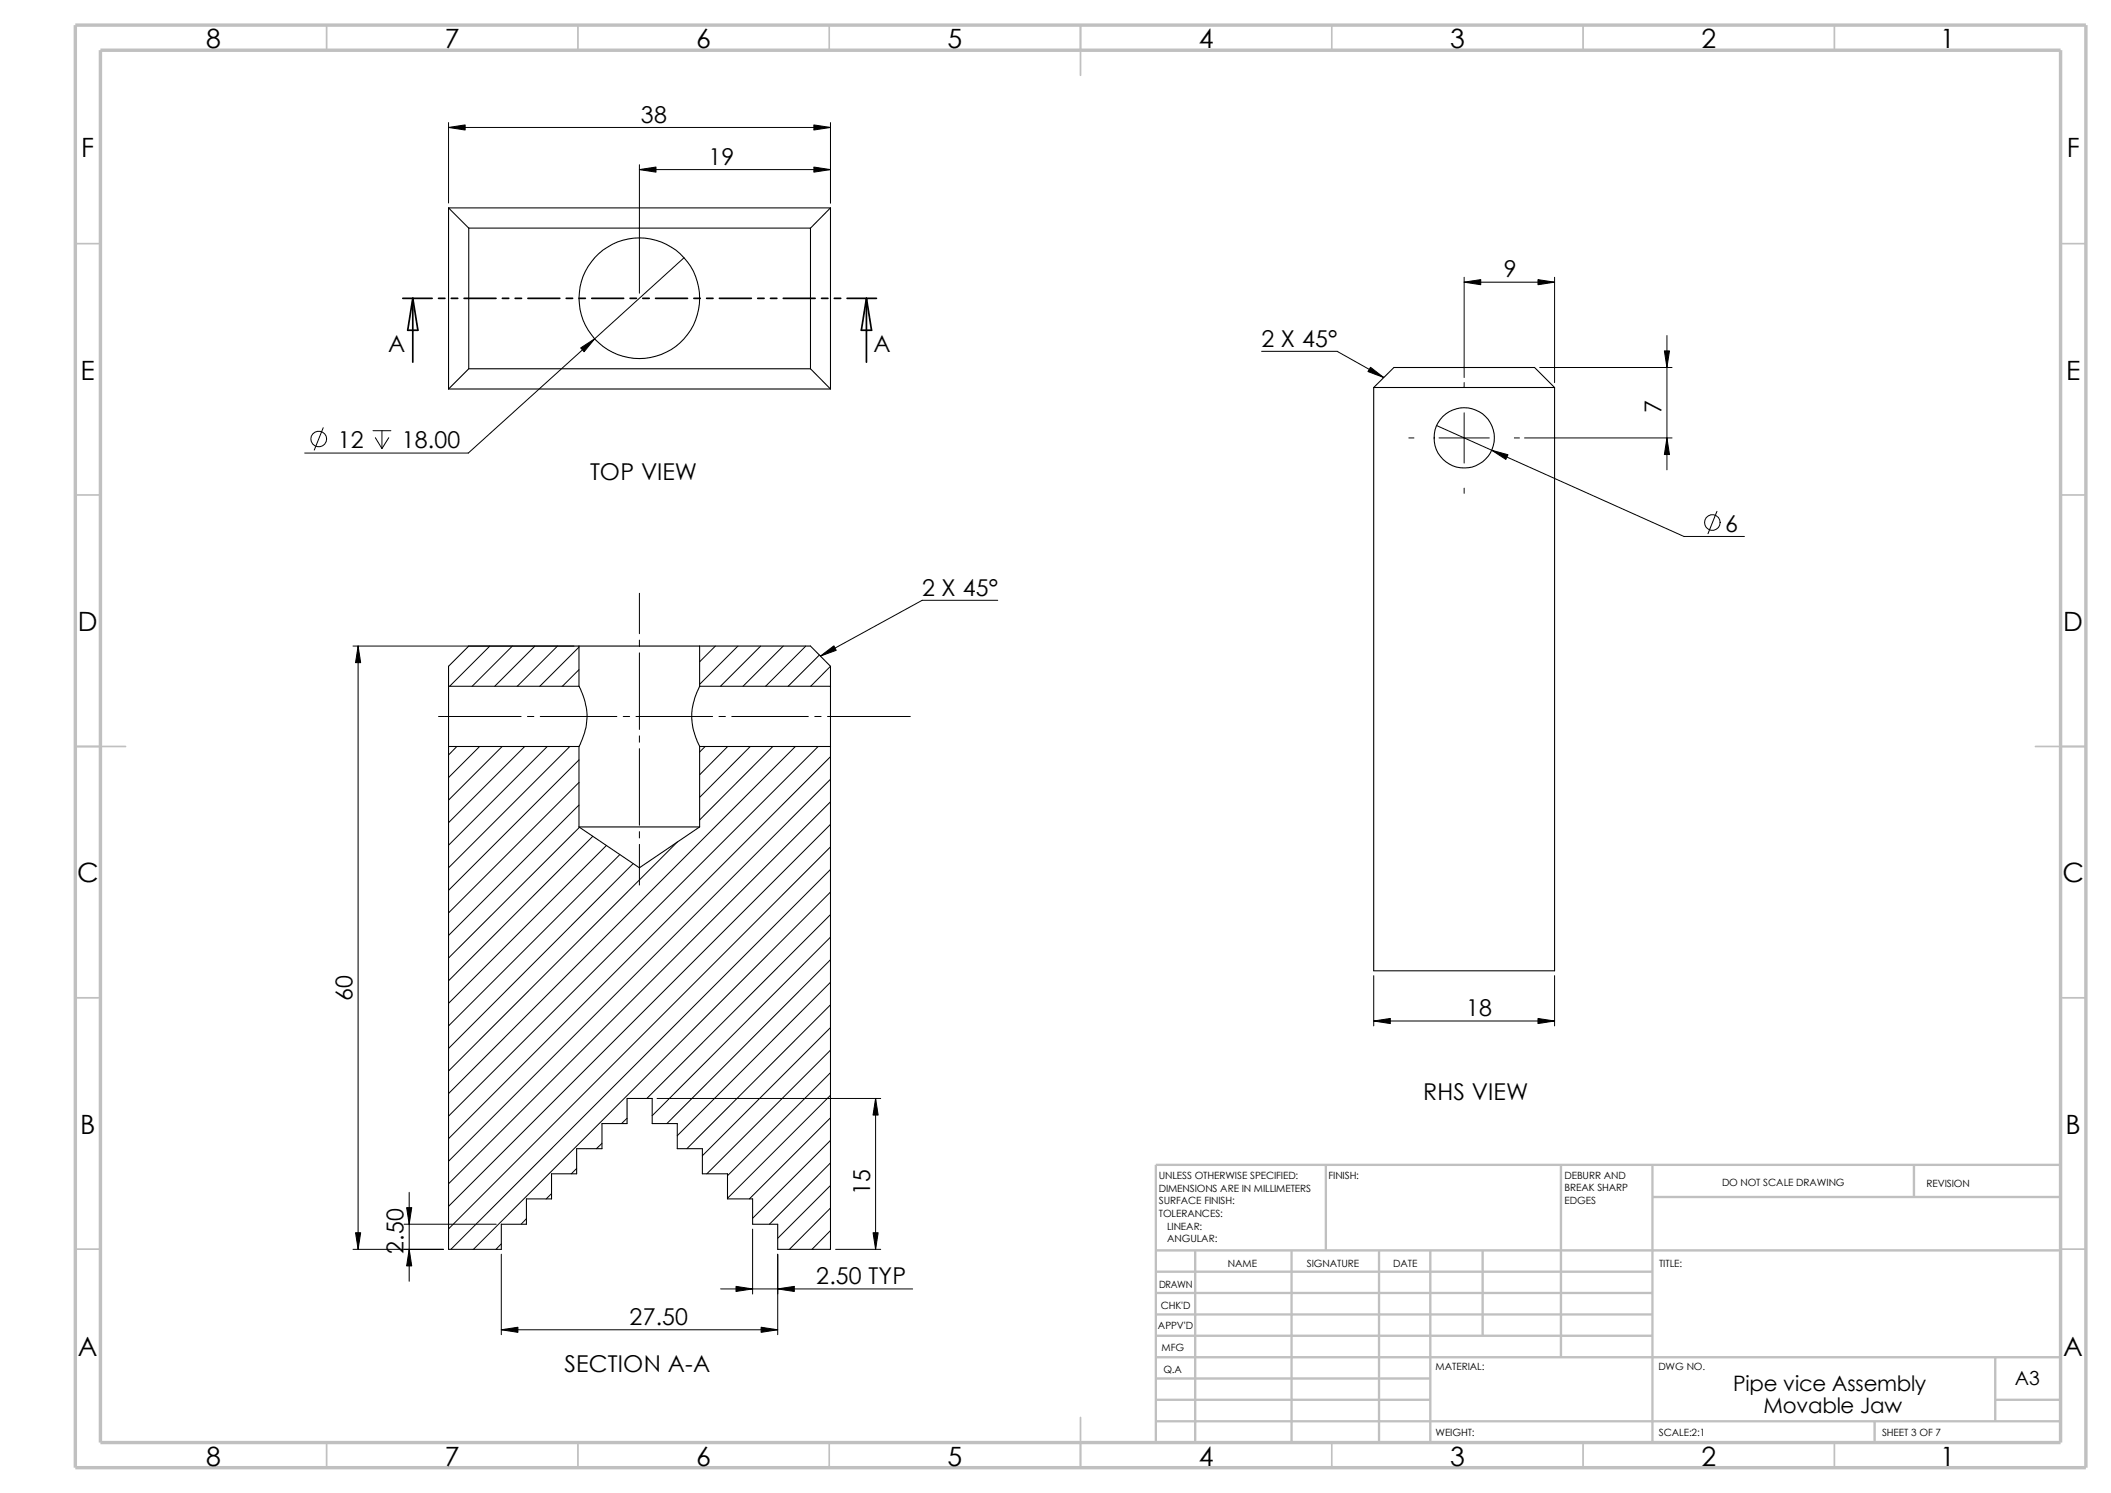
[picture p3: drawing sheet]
<svg xmlns="http://www.w3.org/2000/svg" width="420mm" height="297mm" viewBox="0 0 420 297" stroke-linecap="round" stroke-linejoin="round" font-family="sans-serif">
<g fill="none" stroke="#c0c0c0" stroke-width=".34">
<path d="M65 5v5M115 5v5M165 5v5M215 5v10M265 5v5M315 5v5M365 5v5M15 48.5h5M410 48.5h5M15 98.5h5M410 98.5h5M15 148.5h10"/>
<path d="M405 148.5h10M15 198.5h5M410 198.5h5M15 248.5h5M410 248.5h5M65 287v5M115 287v5M165 287v5M215 282v10M265 287v5M315 287v5M365 287v5"/>
</g>
<g fill="none" stroke="#c0c0c0" stroke-width=".47">
<path d="M263.8 231.7v17.1M310.6 231.7v38.3M328.8 238.1h81.2M328.8 231.7v55.3M380.8 231.7v6.4M410 231.7h-180v55.3M230 253h98.8M230 257.2h98.8M230 248.8h180M237.8 248.8v38.2M257 248.8v38.2M274.4 248.8v38.2"/>
<path d="M284.6 248.8v38.2M295 248.8v16.9M230 278.5h54.6M230 270h180M230 274.2h54.6M230 261.5h98.8M230 265.7h98.8M397 278.5h13M397 270v12.7M230 282.7h180M373 282.7v4.3"/>
</g>
<path d="M15 5h400v287h-400zM20 10h390v277h-390z" fill="none" stroke="#c0c0c0" stroke-width=".68" stroke-linecap="butt"/>
<g fill="none" stroke="#000" stroke-width=".21">
<path d="M89.2 41.4h76M89.2 41.4l4.1 4M89.2 41.4v36M93.3 45.4h67.9M93.3 45.4v28M161.2 45.4v28M165.2 41.4l-4 4M165.2 41.4v36M89.2 77.4h76M93.3 73.4l-4.1 4M93.3 73.4h67.9M161.2 73.4l4 4"/>
<path d="M273.3 77.1l4-4h28l4 4M273.3 77.1h36M273.3 77.1v116h36v-116M89.2 136.5v12M89.2 136.5h26M115.2 136.5a12 12 0 0 1 0 12M115.2 128.5h-21.9l-4.1 4v4M115.2 128.5v8M115.2 128.5h24M139.2 136.5a12.2 12.2 0 0 0 0 12M139.2 128.5h22l4 4v4M139.2 136.5h26"/>
<path d="M139.2 128.5v8M165.2 136.5v12M89.2 148.5v100h10.5v-5h5v-5h5v-5h5v-5h5.1v-5h5v-5h5v5h4.9v5h5v5h5v5h5v5h5v5h10.5v-100M89.2 148.5h26M115.2 148.5v16M139.2 148.5h26M139.2 148.5v16M115.2 164.5l12 8.1 12-8.1M115.2 164.5h24"/>
<circle cx="127.2" cy="59.3" r="12"/>
<circle cx="291.3" cy="87.1" r="6"/>
</g>
<g fill="none" stroke="#000" stroke-width=".2">
<path d="M89.2 24.4v16M89.2 25.4h76M127.2 32.8v25.5M127.2 33.7h38M165.2 24.4v16M136.1 51.3l-42.9 38.8h-32.6M291.3 55.2v19.9M291.3 56.1h18M309.3 55.2v20.9M251 69.9h15l9.3 5.2M291.3 76.1v1M306.3 73.1h26.4"/>
<path d="M331.6 66.8v26.7M64.3 85.1l-1.8 4.4M74.2 85.7h3.6M74.7 87.1l1.3 2.1M76 85.7v3.5M77.3 87.1l-1.3 2.1M280.3 87.1h1M285.8 84.7l49.2 22h12M286.3 87.1h10M291.3 82.1v10M291.3 97.1v1M301.3 87.1h1"/>
<path d="M303.3 87.1h29.4M127.2 118v8.1M198.5 119.4h-15l-20.3 11.1M341.6 101.7l-1.8 4.5M70.2 128.5h44M71.2 128.5v120M97.5 128.5l-8 8M101.9 128.5l-8 8M106.4 128.5l-8 8M110.9 128.5l-8 8M115.2 128.7l-7.8 7.8M115.2 133.2l-3.3 3.3"/>
<path d="M127.2 127.3v1.3M127.2 129.9v15.2M142.3 128.5l-3.1 3.2M146.8 128.5l-7.6 7.6M151.3 128.5l-8 8M155.8 128.5l-8 8M160.3 128.5l-8 8M163 130.3l-6.2 6.2M165.2 132.5l-3.9 4M87.2 142.5h16.5M90.9 148.5l-1.7 1.7M95.4 148.5l-6.2 6.2"/>
<path d="M99.9 148.5l-10.7 10.7M104.4 148.5l-15.2 15.2M104.9 142.5h1.3M107.5 142.5h15.2M108.9 148.5l-19.7 19.6M113.4 148.5l-24.2 24.1M115.2 151.2l-26 25.9M115.2 155.7l-26 25.9M124 142.5h1.3M126.5 142.5h15.3M127.2 146.4v1.3M127.2 148.9v15.3"/>
<path d="M140.3 148.5l-1.1 1.1M143 142.5h1.3M144.8 148.5l-5.6 5.6M145.6 142.5h15.2M149.3 148.5l-10.1 10.1M153.8 148.5l-14.6 14.6M158.2 148.5l-69 69.1M162.1 142.5h1.3M162.8 148.5l-73.6 73.5M164.6 142.5h16.5M165.2 150.5l-76 76M165.2 155l-76 76"/>
<path d="M165.2 159.5l-76 76M115.2 160.1l-26 26M115.3 164.6l-26.1 26M117.9 166.4l-28.7 28.7M120.6 168.2l-31.4 31.4M123.3 170l-34.1 34.1M126 171.8l-36.8 36.8M127.2 165.4v1.3M127.2 168v8.1M134.8 167.5l-45.6 45.6M165.2 164l-76 76M165.2 168.5l-76 76"/>
<path d="M165.2 173l-75.5 75.5M165.2 177.5l-71 71M165.2 181.9l-36.5 36.6M165.2 186.4l-35.4 35.6M165.2 190.9l-32.5 32.6M165.2 195.4l-30.5 30.5M165.2 199.9l-28.5 28.6M273.3 194.1v10M309.3 194.1v10M130.7 218.5h44.5M165.2 204.4l-25.5 25.5M165.2 208.9l-24.6 24.6"/>
<path d="M165.2 213.4l-20.5 20.5M165.2 217.9l-20.5 20.5M174.2 218.5v30M273.3 203.1h36M81.4 237.2v17.7M109.7 237.4l-1 1.1M114.7 232.5l-1 1M119.8 227.5l-1.1 1M124.8 222.5l-1.1 1M165.2 222.4l-16.1 16.1M165.2 226.9l-15.5 15.5M165.2 231.4l-12.1 12.1"/>
<path d="M165.2 235.8l-10.5 10.5M70.2 248.5h18M80.4 243.5h18.3M99.7 247.4l-1 1.1M99.7 249.5v16M104.7 242.4l-1 1.1M143.4 256.4h38.2M149.7 244.5v12.9M154.7 249.5v16M165.2 240.3l-8.1 8.2M165.2 244.8l-3.7 3.7M166.2 248.5h9"/>
<path d="M99.7 264.5h55"/>
<circle cx="63.4" cy="87.3" r="1.56"/>
<circle cx="340.7" cy="103.9" r="1.55"/>
</g>
<g fill="#000" stroke="#000" stroke-width=".2">
<path d="M89.2 25.4l3.3-.6v1.1zM127.2 33.7l3.3-.5v1zM161.9 24.8l3.3 .6-3.3 .5zM161.9 33.2l3.3 .5-3.3 .5zM291.3 56.1l3.3-.5v1zM306 55.6l3.3 .5-3.3 .5zM115.5 69.2l2.8-1.8-2.1 2.6zM272.7 73.1l2.6 2-3.1-1.2zM331.1 69.8h1l-.5 3.3zM296.8 89.6l3.2 .9-.4 .9zM331.6 87.1l.5 3.3h-1zM71.2 128.5l.6 3.3h-1.1z"/>
<path d="M163.2 130.5l2.7-2 .5 .9zM174.2 218.5l.5 3.3h-1zM273.3 203.1l3.3-.5v1zM306 202.6l3.3 .5-3.3 .5zM70.7 245.2h1.1l-.6 3.3zM81.4 248.5l.5 3.3h-1zM80.9 240.2h1l-.5 3.3zM146.4 255.9l3.3 .5-3.3 .5zM154.7 256.4l3.3-.5v1zM173.7 245.2h1l-.5 3.3zM99.7 264.5l3.3-.5v1zM151.4 264l3.3 .5-3.3 .5z"/>
</g>
<g fill="none" stroke="#000" stroke-width=".34">
<path d="M80.1 59.4h5.9M82.1 59.4l1 6.3h-2zM82.1 59.4v12.7M87.2 59.4h1.3M89.8 59.4h1.3M92.3 59.4h6.4M99.9 59.4h1.3M102.5 59.4h1.3M105 59.4h6.4M112.6 59.4h1.3M115.2 59.4h1.3M117.7 59.4h6.4"/>
<path d="M125.3 59.4h1.3M127.9 59.4h1.3M130.4 59.4h6.4M138 59.4h1.3M140.6 59.4h1.3M143.1 59.4h6.4M150.7 59.4h1.3M153.3 59.4h1.3M155.8 59.4h6.4M163.4 59.4h1.3M166 59.4h1.3M168.5 59.4h5.9"/>
<path d="M172.4 59.4v12.7M172.4 59.4l1 6.3h-2z"/>
</g>
<g font-size="5.3">
<text x="41" y="9.6">8</text>
<text x="88.5" y="9.6">7</text>
<text x="138.5" y="9.6">6</text>
<text x="188.5" y="9.6">5</text>
<text x="238.5" y="9.6">4</text>
<text x="288.5" y="9.6">3</text>
<text x="338.5" y="9.6">2</text>
<text x="386" y="9.6">1</text>
<text x="16.2" y="31.3">F</text>
<text x="411.2" y="31.3">F</text>
<text x="16" y="75.6">E</text>
<text x="411" y="75.6">E</text>
<text x="15.5" y="125.6">D</text>
<text x="410.5" y="125.6">D</text>
<text x="15.3" y="175.6">C</text>
<text x="410.3" y="175.6">C</text>
<text x="16" y="225.6">B</text>
<text x="411" y="225.6">B</text>
<text x="15.5" y="269.8">A</text>
<text x="410.5" y="269.8">A</text>
<text x="41" y="291.6">8</text>
<text x="88.5" y="291.6">7</text>
<text x="138.5" y="291.6">6</text>
<text x="188.5" y="291.6">5</text>
<text x="238.5" y="291.6">4</text>
<text x="288.5" y="291.6">3</text>
<text x="338.5" y="291.6">2</text>
<text x="386" y="291.6">1</text>
</g>
<g font-size="4.6">
<text x="127.5" y="24.4">38</text>
<text x="140.9" y="32.8">19</text>
<text x="299.2" y="55.2">9</text>
<text x="77.2" y="70.1">A</text>
<text x="173.8" y="70.1">A</text>
<text x="251" y="69">2 X 45°</text>
<text x="330.5" y="82.1" transform="rotate(-90 330.5 82.1)">7</text>
<text x="67.2" y="89.1">12</text>
<text x="79.9" y="89.1">18.00</text>
<text x="117.4" y="95.5">TOP VIEW</text>
<text x="343.2" y="105.7">6</text>
<text x="183.5" y="118.5">2 X 45°</text>
<text x="70.1" y="199.2" transform="rotate(-90 70.1 199.2)">60</text>
<text x="291.7" y="202.2">18</text>
<text x="283.2" y="218.9">RHS VIEW</text>
<text x="173.1" y="237.7" transform="rotate(-90 173.1 237.7)">15</text>
<text x="80.3" y="249.5" transform="rotate(-90 80.3 249.5)">2.50</text>
<text x="162.4" y="255.5">2.50 TYP</text>
<text x="125.3" y="263.6">27.50</text>
<text x="112.3" y="272.9">SECTION A-A</text>
</g>
<g font-size="4.2">
<text x="344.8" y="276.8">Pipe vice Assembly</text>
<text x="350.9" y="281.1">Movable Jaw</text>
</g>
<text font-size="3.9" x="400.9" y="275.5">A3</text>
<g font-size="2">
<text x="230.5" y="234.6">UNLESS OTHERWISE SPECIFIED:</text>
<text x="230.5" y="237.1">DIMENSIONS ARE IN MILLIMETERS</text>
<text x="230.5" y="239.6">SURFACE FINISH:</text>
<text x="264.3" y="234.6">FINISH:</text>
<text x="311.3" y="234.5">DEBURR AND</text>
<text x="311.3" y="237">BREAK SHARP</text>
<text x="311.3" y="239.5">EDGES</text>
<text x="342.6" y="236">DO NOT SCALE DRAWING</text>
<text x="383.3" y="236.2">REVISION</text>
<text x="230.5" y="242.1">TOLERANCES:</text>
<text x="232.2" y="244.6">LINEAR:</text>
<text x="232.2" y="247.1">ANGULAR:</text>
<text x="260" y="252">SIGNATURE</text>
<text x="277.2" y="252">DATE</text>
<text x="330.1" y="252">TITLE:</text>
<text x="230.6" y="256.2">DRAWN</text>
<text x="244.3" y="252.1">NAME</text>
<text x="230.9" y="260.4">CHK'D</text>
<text x="230.4" y="264.5">APPV'D</text>
<text x="231.1" y="268.8">MFG</text>
<text x="231.5" y="273.1">Q.A</text>
<text x="285.6" y="272.5">MATERIAL:</text>
<text x="329.9" y="272.5">DWG NO.</text>
<text x="285.6" y="285.6">WEIGHT:</text>
<text x="330" y="285.6">SCALE:2:1</text>
<text x="374.4" y="285.6">SHEET 3 OF 7</text>
</g>
</svg>
